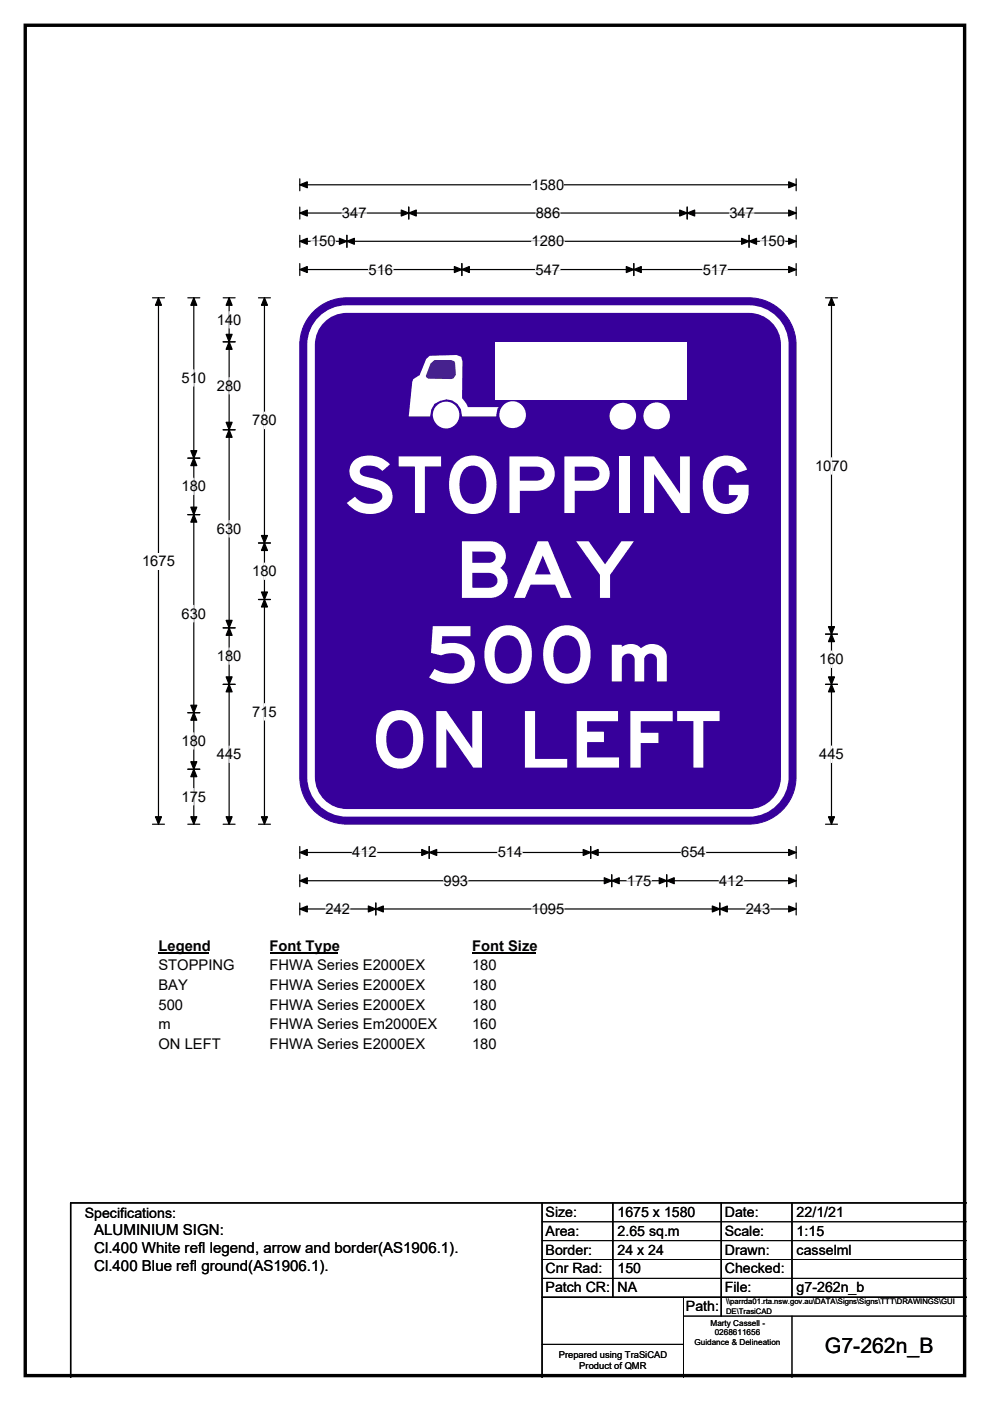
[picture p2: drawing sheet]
<svg xmlns="http://www.w3.org/2000/svg" width="210mm" height="297mm" viewBox="0 0 210 297" stroke-linecap="round" stroke-linejoin="round" font-family="sans-serif">
<path d="M5.4 5.4h199.2v286.3h-199.2z" fill="none" stroke="#000" stroke-width=".72"/>
<path d="M63.6 39.2h105.3M63.6 37.9v2.5M168.9 37.9v2.5" fill="none" stroke="#000" stroke-width=".25"/>
<path d="M63.6 39.2l1.6-.7v1.3zM167.3 38.5l1.6 .7-1.6 .6z" fill="#000" stroke="#000" stroke-width=".25"/>
<path d="M112.8 37.4h6.9v3.5h-6.9z" fill="#fff"/>
<g fill="none" stroke="#000" stroke-width=".25">
<path d="M63.6 45.2h105.3M63.6 43.9v2.5M63.6 49.9v2.5M63.6 55.9v2.5M63.6 51.2h105.3M63.6 57.1h105.3M73.6 49.9v2.5M86.7 43.9v2.5M98 55.9v2.5M134.4 55.9v2.5M145.8 43.9v2.5M158.9 49.9v2.5"/>
<path d="M168.9 43.9v2.5M168.9 49.9v2.5M168.9 55.9v2.5M32.3 63.1h2.6M33.6 63.1v111.7M32.3 174.8h2.6M63.6 179.5v2.5M91 179.5v2.5M125.3 179.5v2.5M168.9 179.5v2.5M63.6 185.5v2.5M63.6 191.5v2.5"/>
<path d="M63.6 180.7h105.3M63.6 186.7h105.3M63.6 192.7h105.3M79.7 191.5v2.5M129.8 185.5v2.5M141.4 185.5v2.5M152.7 191.5v2.5M168.9 185.5v2.5M168.9 191.5v2.5"/>
</g>
<g fill="#000" stroke="#000" stroke-width=".25">
<path d="M63.6 45.2l1.6-.7v1.3zM63.6 51.2l1.6-.7v1.3zM63.6 57.1l1.6-.6v1.3zM73.6 51.2l1.6-.7v1.3zM72 50.5l1.6 .7-1.6 .6zM86.7 45.2l1.6-.7v1.3zM85.1 44.5l1.6 .7-1.6 .6zM98 57.1l1.5-.6v1.3zM96.4 56.5l1.6 .6-1.6 .7zM132.8 56.5l1.6 .6-1.6 .7zM134.4 57.1l1.6-.6v1.3zM144.2 44.5l1.6 .7-1.6 .6z"/>
<path d="M145.8 45.2l1.5-.7v1.3zM157.3 50.5l1.6 .7-1.6 .6zM158.9 51.2l1.6-.7v1.3zM167.3 44.5l1.6 .7-1.6 .6zM167.3 50.5l1.6 .7-1.6 .6zM167.3 56.5l1.6 .6-1.6 .7zM33.6 63.1l.6 1.6h-1.2zM33 173.2h1.2l-.6 1.6zM63.6 180.7l1.6-.6v1.3zM63.6 186.7l1.6-.6v1.3zM63.6 192.7l1.6-.6v1.3zM79.7 192.7l1.6-.6v1.3z"/>
<path d="M78.1 192.1l1.6 .6-1.6 .7zM91 180.7l1.6-.6v1.3zM89.5 180.1l1.5 .6-1.5 .7zM123.7 180.1l1.6 .6-1.6 .7zM125.3 180.7l1.6-.6v1.3zM129.8 186.7l1.5-.6v1.3zM128.2 186.1l1.6 .6-1.6 .7zM139.8 186.1l1.6 .6-1.6 .7zM141.4 186.7l1.6-.6v1.3zM151.1 192.1l1.6 .6-1.6 .7zM152.7 192.7l1.6-.6v1.3zM167.3 180.1l1.6 .6-1.6 .7z"/>
<path d="M167.3 186.1l1.6 .6-1.6 .7zM167.3 192.1l1.6 .6-1.6 .7z"/>
</g>
<g fill="none" stroke="#fff" stroke-width=".25">
<path d="M66 51.2h5.2M72.5 45.2h5.2M78.2 57.1h5.2M112.8 51.2h6.9M113.6 57.1h5.2M113.6 45.2h5.2M149.1 57.1h5.2M154.7 45.2h5.2M161.3 51.2h5.2M69 192.7h5.3M74.7 180.7h5.2M94.1 186.7h5.2"/>
<path d="M105.6 180.7h5.2M112.7 192.7h7M133 186.7h5.2M144.5 180.7h5.2M152.5 186.7h5.2M158.2 192.7h5.2"/>
</g>
<path d="M30.1 117.2h7v3.5h-7z" fill="#fff"/>
<g fill="none" stroke="#000" stroke-width=".25">
<path d="M39.8 63.1h2.6M41.1 63.1v111.7M47.3 63.1h2.6M47.3 72.5h2.6M48.6 63.1v111.7M54.8 63.1h2.6M56.1 63.1v111.7M175.1 63.1h2.5M176.4 63.1v111.7M39.8 97.1h2.6M47.3 91.1h2.6M39.8 109.1h2.6"/>
<path d="M54.8 115.1h2.6M47.3 133.1h2.6M54.8 127.1h2.6M175.1 134.5h2.5M39.8 151.1h2.6M47.3 145.1h2.6M175.1 145.1h2.5M39.8 163.1h2.6M39.8 174.8h2.6M47.3 174.8h2.6M54.8 174.8h2.6M175.1 174.8h2.5"/>
</g>
<g fill="#000" stroke="#000" stroke-width=".25">
<path d="M41.1 63.1l.6 1.6h-1.2zM48.6 72.5l.6 1.6h-1.2zM48.6 63.1l.6 1.6h-1.2zM48 70.9h1.2l-.6 1.6zM56.1 63.1l.6 1.6h-1.2zM176.4 63.1l.6 1.6h-1.3zM41.1 97.1l.6 1.6h-1.2zM40.5 95.5h1.2l-.6 1.6zM48 89.5h1.2l-.6 1.6zM48.6 91.1l.6 1.6h-1.2zM40.5 107.5h1.2l-.6 1.6zM41.1 109.1l.6 1.6h-1.2z"/>
<path d="M56.1 115.1l.6 1.6h-1.2zM55.5 113.5h1.2l-.6 1.6zM48 131.5h1.2l-.6 1.6zM48.6 133.1l.6 1.6h-1.2zM55.5 125.5h1.2l-.6 1.6zM56.1 127.1l.6 1.6h-1.2zM176.4 134.5l.6 1.5h-1.3zM175.7 132.9h1.3l-.6 1.6zM40.5 149.5h1.2l-.6 1.6zM41.1 151.1l.6 1.6h-1.2zM48 143.5h1.2l-.6 1.6zM48.6 145.1l.6 1.6h-1.2z"/>
<path d="M175.7 143.5h1.3l-.6 1.6zM176.4 145.1l.6 1.6h-1.3zM40.5 161.5h1.2l-.6 1.6zM41.1 163.1l.6 1.6h-1.2zM40.5 173.2h1.2l-.6 1.6zM48 173.2h1.2l-.6 1.6zM55.5 173.2h1.2l-.6 1.6zM175.7 173.2h1.3l-.6 1.6z"/>
</g>
<g fill="none" stroke="#fff" stroke-width=".25">
<path d="M41.1 78.4v3.5M48.6 66.1v3.5M48.6 80.1v3.4M56.1 87.4v3.5M176.4 97v3.5M41.1 101.4v3.5M48.6 110.4v3.5M56.1 119.4v3.5M41.1 128.4v3.5M48.6 137.4v3.4M176.4 138v3.5M41.1 155.4v3.4"/>
<path d="M48.6 158.2v3.5M56.1 149.2v3.5M176.4 158.2v3.5M41.1 167.2v3.5"/>
</g>
<path d="M33.6 198.7h10.8v3.5h-10.8z" fill="#fff"/>
<path d="M33.6 202h10.8" fill="none" stroke="#000" stroke-width=".32"/>
<path d="M57.2 198.7h14.4v3.5h-14.4z" fill="#fff"/>
<path d="M57.2 202h14.4" fill="none" stroke="#000" stroke-width=".32"/>
<path d="M100.1 198.7h13.5v3.5h-13.5z" fill="#fff"/>
<path d="M100.1 202h13.5" fill="none" stroke="#000" stroke-width=".32"/>
<g fill="#fff">
<path d="M33.6 202.9h16.1v3.5h-16.1z"/>
<path d="M57.2 202.9h32.9v3.5h-32.9z"/>
<path d="M100.1 202.9h5.2v3.5h-5.2z"/>
<path d="M33.6 207.1h6.2v3.5h-6.2z"/>
<path d="M57.2 207.1h32.9v3.5h-32.9z"/>
<path d="M100.1 207.1h5.2v3.5h-5.2z"/>
<path d="M33.6 211.3h5.2v3.5h-5.2z"/>
<path d="M57.2 211.3h32.9v3.5h-32.9z"/>
<path d="M100.1 211.3h5.2v3.5h-5.2z"/>
<path d="M33.6 215.5h2.6v3.5h-2.6z"/>
<path d="M57.2 215.5h35.4v3.5h-35.4z"/>
<path d="M100.1 215.5h5.2v3.5h-5.2z"/>
<path d="M33.6 219.7h13.2v3.5h-13.2z"/>
<path d="M57.2 219.7h32.9v3.5h-32.9z"/>
<path d="M100.1 219.7h5.2v3.5h-5.2z"/>
</g>
<path d="M66.1 66.5a10 10 0 0 1 7.5-3.4h85.3a10 10 0 0 1 9.9 10v91.6a10 10 0 0 1-9.9 10h-85.3a10 10 0 0 1-10-10v-91.6a9.9 9.9 0 0 1 2.5-6.6z" fill-rule="evenodd" fill="#37009b" stroke="#37009b" stroke-width=".21"/>
<path d="M67.8 68.1a7.6 7.6 0 0 1 5.8-2.6h85.3a7.6 7.6 0 0 1 7.6 7.6v91.6a7.6 7.6 0 0 1-7.6 7.6h-85.3a7.6 7.6 0 0 1-7.6-7.6v-91.6a7.6 7.6 0 0 1 1.8-5z" fill="none" stroke="#fff" stroke-width="1.6"/>
<path d="M90.4 76.1l.7-.7 5.7-.1 1 .4 .3 1-.1 7.7 .9 1.2 .3 .7h6.6l-.3 .3-.2 1.7h-7.3a3.3 3.3 0 0 0-4.6-3.3l-1.3 .6-.6 1.2-.3 1.5h-4.5l.7-7.3 .3-.6 1.3-.9z" fill-rule="evenodd" fill="#fff"/>
<path d="M91.3 77.1l.8-.8h3.6l.7 .3 .1 .3 .2 2.6-.5 .7-.5 .2-4.9-.1-.5-.6z" fill-rule="evenodd" fill="#3d2377"/>
<g fill="#fff">
<circle cx="94.6" cy="88" r="2.83"/>
<circle cx="108.7" cy="87.9" r="2.82"/>
<circle cx="132.1" cy="88.2" r="2.84"/>
<circle cx="139.3" cy="88.2" r="2.83"/>
</g>
<path d="M105.1 72.5h40.6v12.2h-40.6z" fill="#fff"/>
<path d="M115 255v37M130 255v20M153 255v24M168 255v20M205 255h-190v37M115 275h90" fill="none" stroke="#000" stroke-width=".3"/>
<path d="M115 259h90M115 263h90M115 267h90M115 271h90M145 279h60M145 275v17M168 279v13M115 285h30" fill="none" stroke="#000" stroke-width=".21"/>
<g font-size="16.7" fill="#fff">
<text x="72.7" y="108.8">STOPPING</text>
<text x="96.4" y="126.8">BAY</text>
<text x="90.2" y="144.8">500</text>
<text x="78.5" y="162.8">ON LEFT</text>
</g>
<text font-size="14.8" fill="#fff" x="127.6" y="144.5">m</text>
<text font-size="4.5" x="175" y="286.9">G7-262n_B</text>
<g font-size="3.2">
<text x="20" y="261.9">ALUMINIUM SIGN:</text>
<text x="20" y="265.7">Cl.400 White refl legend, arrow and border(AS1906.1).</text>
<text x="20" y="269.6">Cl.400 Blue refl ground(AS1906.1).</text>
</g>
<g font-size="3.1">
<text x="112.8" y="40.2">1580</text>
<text x="72.5" y="46.2">347</text>
<text x="113.6" y="46.2">886</text>
<text x="154.7" y="46.2">347</text>
<text x="66" y="52.2">150</text>
<text x="112.8" y="52.2">1280</text>
<text x="161.3" y="52.2">150</text>
<text x="78.2" y="58.2">516</text>
<text x="113.6" y="58.2">547</text>
<text x="149.1" y="58.2">517</text>
<text x="46" y="68.9">140</text>
<text x="38.5" y="81.2">510</text>
<text x="46" y="82.8">280</text>
<text x="53.5" y="90.2">780</text>
<text x="172.9" y="99.8">1070</text>
<text x="38.5" y="104.2">180</text>
<text x="46" y="113.2">630</text>
<text x="30.1" y="120">1675</text>
<text x="53.5" y="122.2">180</text>
<text x="38.5" y="131.1">630</text>
<text x="46" y="140.2">180</text>
<text x="173.8" y="140.8">160</text>
<text x="53.5" y="152">715</text>
<text x="38.5" y="158.2">180</text>
<text x="46" y="161">445</text>
<text x="173.8" y="161">445</text>
<text x="38.5" y="170">175</text>
<text x="74.7" y="181.8">412</text>
<text x="105.6" y="181.8">514</text>
<text x="144.5" y="181.8">654</text>
<text x="94.1" y="187.8">993</text>
<text x="133" y="187.8">175</text>
<text x="152.5" y="187.8">412</text>
<text x="69" y="193.8">242</text>
<text x="112.7" y="193.8">1095</text>
<text x="158.2" y="193.8">243</text>
<text x="33.6" y="201.5">Legend</text>
<text x="57.2" y="201.5">Font Type</text>
<text x="100.1" y="201.5">Font Size</text>
<text x="33.6" y="205.7">STOPPING</text>
<text x="33.6" y="209.9">BAY</text>
<text x="57.2" y="205.7">FHWA Series E2000EX</text>
<text x="57.2" y="209.9">FHWA Series E2000EX</text>
<text x="100.1" y="205.7">180</text>
<text x="100.1" y="209.9">180</text>
<text x="33.6" y="214.1">500</text>
<text x="57.2" y="214.1">FHWA Series E2000EX</text>
<text x="100.1" y="214.1">180</text>
<text x="33.6" y="218.3">m</text>
<text x="57.2" y="218.3">FHWA Series Em2000EX</text>
<text x="100.1" y="218.3">160</text>
<text x="33.6" y="222.5">ON LEFT</text>
<text x="57.2" y="222.5">FHWA Series E2000EX</text>
<text x="100.1" y="222.5">180</text>
</g>
<g font-size="3">
<text x="115.7" y="258">Size:</text>
<text x="131" y="258">1675 x 1580</text>
<text x="153.7" y="258">Date:</text>
<text x="169" y="258">22/1/21</text>
<text x="18" y="258.2">Specifications:</text>
<text x="115.7" y="262">Area:</text>
<text x="131" y="262">2.65 sq.m</text>
<text x="153.7" y="262">Scale:</text>
<text x="169" y="262">1:15</text>
<text x="115.7" y="266">Border:</text>
<text x="115.7" y="270">Cnr Rad:</text>
<text x="131" y="266">24 x 24</text>
<text x="131" y="270">150</text>
<text x="153.7" y="266">Drawn:</text>
<text x="153.7" y="270">Checked:</text>
<text x="169" y="266">casselml</text>
<text x="115.7" y="274">Patch CR:</text>
<text x="131" y="274">NA</text>
<text x="153.7" y="274">File:</text>
<text x="169" y="274">g7-262n_b</text>
<text x="145.5" y="278">Path:</text>
</g>
<g font-size="2">
<text x="118.5" y="287.8">Prepared using TraSiCAD</text>
<text x="122.9" y="290.2">Product of QMR</text>
</g>
<g font-size="1.7">
<text x="150.7" y="281.1">Marty Cassell -</text>
<text x="147.3" y="285.2">Guidance &amp; Delineation</text>
<text x="151.6" y="283.1">0268611656</text>
</g>
<g font-size="1.6">
<text x="154" y="276.6">\\parrda01.rta.nsw.gov.au\DATA\Signs\Signs\TTT\DRAWINGS\GUI</text>
<text x="154" y="278.5">DE\TrasiCAD</text>
</g>
</svg>
